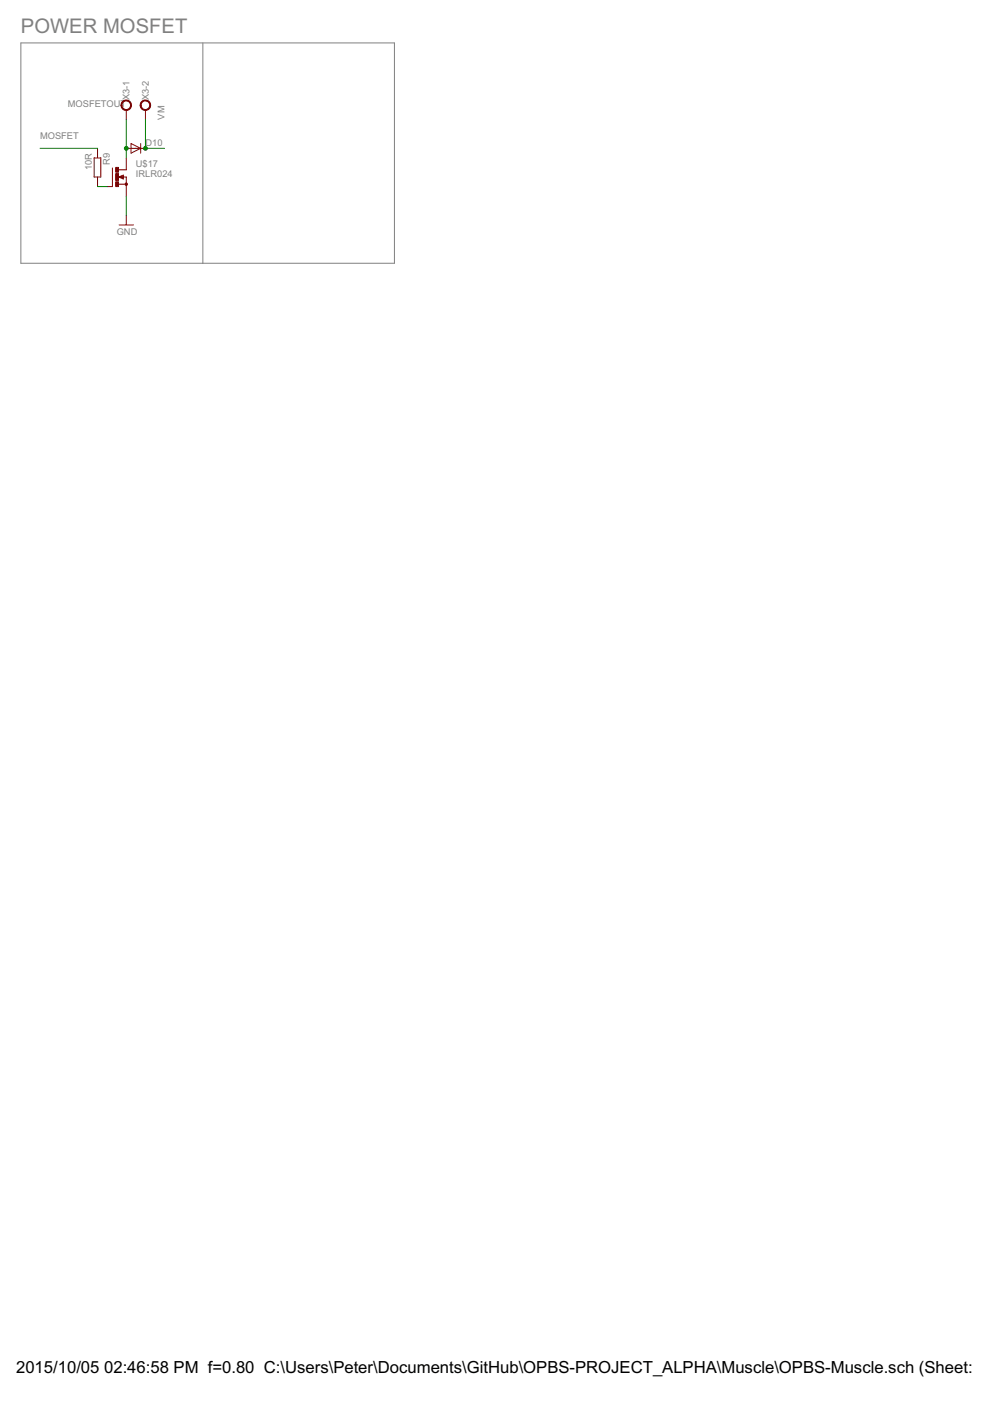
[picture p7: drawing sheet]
<svg xmlns="http://www.w3.org/2000/svg" width="210mm" height="297mm" viewBox="0 0 210 297" stroke-linecap="round" stroke-linejoin="round" font-family="sans-serif">
<path d="M4.4 9.1h79.2v46.7h-79.2zM43 9.1v46.7" fill="none" stroke="#808080" stroke-width=".21"/>
<g fill="none" stroke="#800000" stroke-width=".21">
<path d="M20 33.5h1.4v4h-1.4zM20.7 31.5v2M20.7 37.5v2.1M23.8 35.6v4h-1.1M25.1 39.1h1.7M25.1 37.5l1.1-.4v.9zM26.1 37.5h.7v4.1M26.8 23.3v2.1M26.8 33.5v2.5h-1.6M26.8 31.5h4M27.8 30.4l2 1.1-2 1zM29.8 30.4v2.1"/>
<path d="M30.8 23.3v2.1M25.3 47.7h3M26.8 45.7v2"/>
</g>
<path d="M26.1 37.3l-.8 .2 .8 .2v-.2h-.3" fill="none" stroke="#800000" stroke-width=".25"/>
<g fill="#800000" stroke="#800000" stroke-width=".21">
<path d="M26.6 38.9h.3v.3h-.3z" fill-rule="evenodd"/>
<path d="M26 21.5a1.11 1.11 0 0 1 1.8 .3 1.11 1.11 0 0 1-.8 1.6 1.11 1.11 0 0 1-1.3-1.1h.1a.91 .91 0 0 1 1.3-.9 .91 .91 0 0 1 .3 1.6 .91 .91 0 0 1-1.5-.4l-.1-.3h-.1v-.3z" fill-rule="evenodd"/>
<path d="M30.1 21.5a1.11 1.11 0 0 1 1.7 .3 1.11 1.11 0 0 1-.7 1.6 1.11 1.11 0 0 1-1.4-1.1h.2a.91 .91 0 0 1 1.3-.9 .91 .91 0 0 1 .2 1.6 .91 .91 0 0 1-1.4-.4l-.1-.3h-.2l.1-.3z" fill-rule="evenodd"/>
</g>
<g fill="#800000" stroke="#800000" stroke-width=".21">
<path d="M24.5 38.5h.6v1.1h-.6z"/>
<path d="M24.5 35.5h.6v1h-.6z"/>
<path d="M24.5 36.8h.6v1.4h-.6z"/>
</g>
<path d="M8.5 31.5h12.2M20.7 39.6h2M26.8 25.4v8.1M30.8 25.4v6.1h4.1M26.8 41.6v4.1" fill="none" stroke="#008000" stroke-width=".21"/>
<g fill="#008000" stroke="#008000" stroke-width=".21">
<circle cx="30.8" cy="31.5" r=".4"/>
<circle cx="26.8" cy="31.5" r=".4"/>
</g>
<text font-size="4.8" fill="#808080" x="4.4" y="7.1">POWER MOSFET</text>
<g font-size="4">
<text x="3.4" y="291">2015/10/05</text>
<text x="22.1" y="291">02:46:58 PM f=0.80 C:\Users\Peter\Documents\GitHub\OPBS-PROJECT_ALPHA\Muscle\OPBS-Muscle.sch (Sheet: 7/7</text>
</g>
<g font-size="2.2" fill="#808080">
<text x="14.4" y="22.7">MOSFETOUT</text>
<text x="27.5" y="21.3" transform="rotate(-90 27.5 21.3)">X3-1</text>
<text x="31.5" y="21.3" transform="rotate(-90 31.5 21.3)">X3-2</text>
<text x="8.5" y="29.4">MOSFET</text>
<text x="34.9" y="25.4" transform="rotate(-90 34.9 25.4)">VM</text>
<text x="23.3" y="35" transform="rotate(-90 23.3 35)">R9</text>
<text x="28.8" y="35.5">U$17</text>
<text x="30.8" y="31.1">D10</text>
<text x="19.5" y="36.1" transform="rotate(-90 19.5 36.1)">10R</text>
<text x="28.8" y="37.5">IRLR024</text>
<text x="24.7" y="49.7">GND</text>
</g>
</svg>
